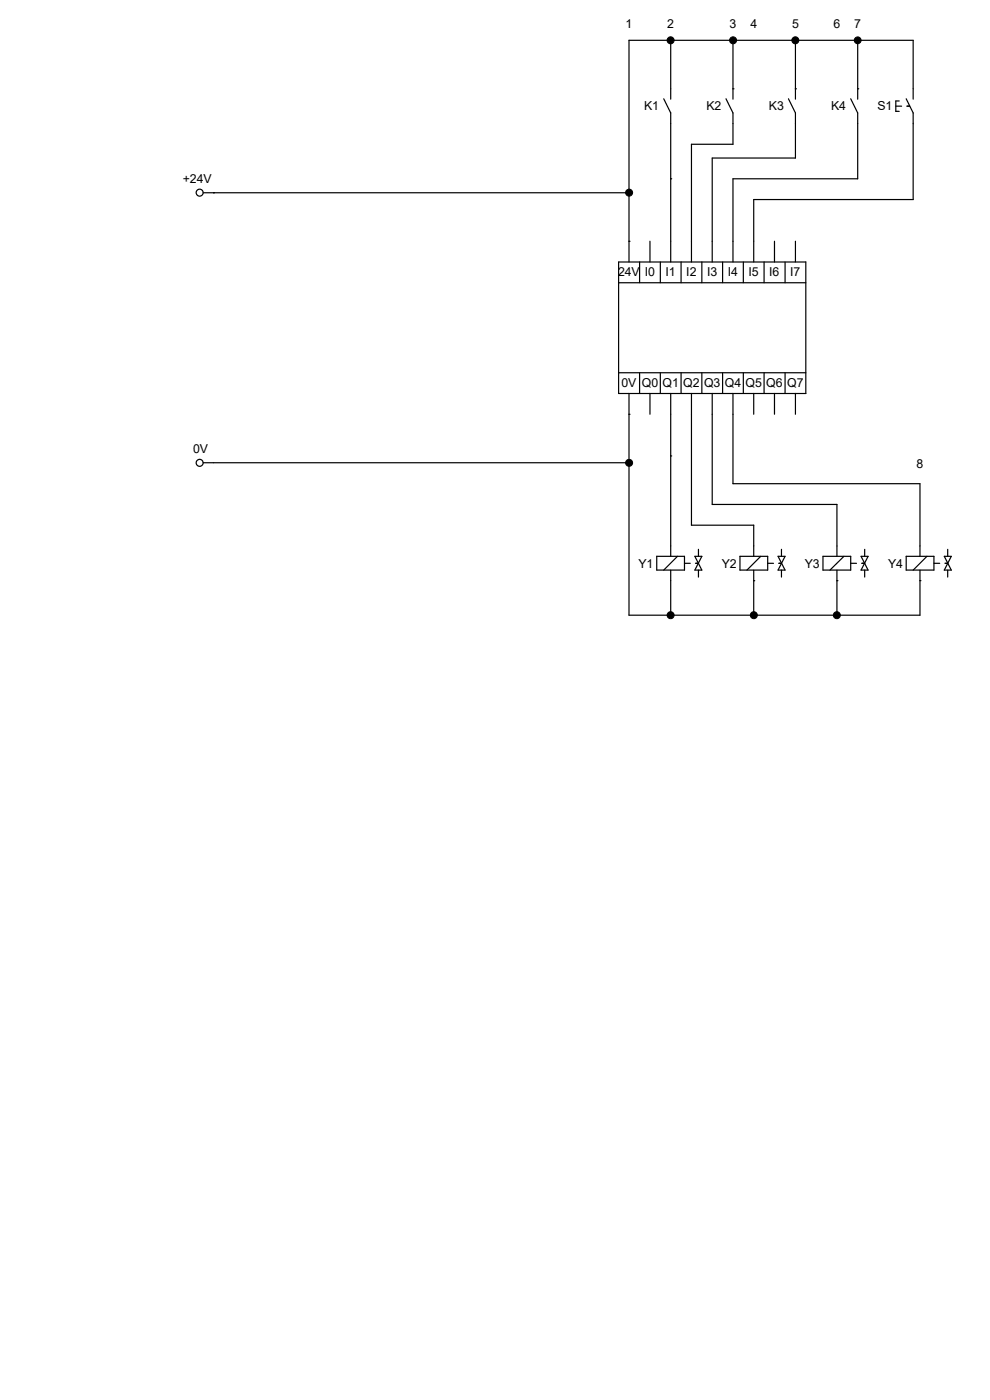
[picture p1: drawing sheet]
<svg xmlns="http://www.w3.org/2000/svg" width="210mm" height="297mm" viewBox="0 0 210 297" stroke-linecap="round" stroke-linejoin="round" font-family="sans-serif">
<g fill="none" stroke="#000" stroke-width=".25">
<path d="M142.3 8.6h.1M142.3 8.6v10.2M155.5 18.8h.1M155.5 8.6h.1M155.5 8.6v10.2M168.7 18.8h.1M168.7 8.6h.1M168.7 8.6v10.2M181.9 18.8h.1M181.9 8.6h.1M181.9 8.6v10.2M193.7 18.8v-10.2h-60.3v47"/>
<path d="M142.3 37.9h.1M142.3 26.2v29.4M155.5 26.2v4.4h-8.8v25M168.7 26.2v7.3h-17.6v22.1M181.9 26.2v11.7h-26.4v17.7M193.7 26.2v16.1h-33.8v13.3M45.3 40.9h.1M45.3 40.9h88.1M131.2 60h39.7M131.2 55.6h39.7v27.9h-39.7zM133.4 51.2h.1M133.4 40.9h.1"/>
<path d="M135.7 55.6v4.4M137.9 51.2v4.4M140.1 55.6v4.4M144.5 55.6v4.4M148.9 55.6v4.4M153.3 55.6v4.4M157.7 55.6v4.4M162.1 55.6v4.4M164.3 51.2v4.4M166.5 55.6v4.4M168.7 51.2v4.4M131.2 79.1h39.7"/>
<path d="M135.7 79.1v4.4M140.1 79.1v4.4M144.5 79.1v4.4M148.9 79.1v4.4M153.3 79.1v4.4M157.7 79.1v4.4M162.1 79.1v4.4M166.5 79.1v4.4M45.3 98.2h88.1M133.4 87.9h.1M133.4 98.2h.1M133.4 83.5v47h61.8v-7.3"/>
<path d="M137.9 83.5v4.4M142.3 96.7h.1M142.3 83.5v32.3M146.7 83.5v27.9h13.2v4.4M151.1 83.5v23.5h26.4v8.8M155.5 83.5v19.1h39.7v13.2M159.9 83.5v4.4M164.3 83.5v4.4M168.7 83.5v4.4M142.3 130.5h.1M142.3 123.2v7.3M159.9 123.2h.1"/>
<path d="M159.9 130.5h.1M159.9 123.2v7.3M177.5 123.2h.1M177.5 130.5h.1M177.5 123.2v7.3M195.2 123.2h.1"/>
</g>
<path d="M39.5 93.8h4.7v2.9h-4.7z" fill="#fff"/>
<g fill="none" stroke="#000" stroke-width=".25">
<path d="M43.1 98.2h2.2"/>
<circle cx="42.4" cy="98.2" r=".74"/>
</g>
<path d="M38.8 36.4h6.2v3h-6.2z" fill="#fff"/>
<g fill="none" stroke="#000" stroke-width=".25">
<path d="M43.1 40.9h2.2"/>
<circle cx="42.4" cy="40.9" r=".74"/>
</g>
<path d="M186.1 21h3.2v3h-3.2z" fill="#fff"/>
<path d="M193.7 18.8v2.2M190 22.5h1.3M190.8 21.4h-.8v2.2h.8M192.2 21l1.5 3v2.2M192.4 22.5h.6" fill="none" stroke="#000" stroke-width=".25"/>
<path d="M135.5 118h3.1v2.9h-3.1z" fill="#fff"/>
<path d="M139.3 118h5.9v2.9h-5.9zM142.3 115.8v2.2M143.7 118l-2.9 2.9M145.2 119.5h1.2M147.4 118l1.5 2.9h-1.5l1.5-2.9zM147.5 119.5h.7M148.2 116.5v1.5M142.3 120.9v2.3M148.2 120.9v1.5" fill="none" stroke="#000" stroke-width=".25"/>
<path d="M136.7 21h3.1v3h-3.1z" fill="#fff"/>
<path d="M142.3 18.8v2.2M140.8 21l1.5 3v2.2" fill="none" stroke="#000" stroke-width=".25"/>
<path d="M149.9 21h3.1v3h-3.1z" fill="#fff"/>
<path d="M155.5 18.8v2.2M154 21l1.5 3v2.2" fill="none" stroke="#000" stroke-width=".25"/>
<path d="M163.1 21h3.2v3h-3.2z" fill="#fff"/>
<path d="M168.7 18.8v2.2M167.3 21l1.4 3v2.2" fill="none" stroke="#000" stroke-width=".25"/>
<path d="M176.3 21h3.2v3h-3.2z" fill="#fff"/>
<path d="M181.9 18.8v2.2M180.5 21l1.4 3v2.2" fill="none" stroke="#000" stroke-width=".25"/>
<g fill="#000" stroke="#000" stroke-width=".21">
<circle cx="142.3" cy="8.6" r=".74"/>
<circle cx="155.5" cy="8.6" r=".74"/>
<circle cx="168.7" cy="8.6" r=".74"/>
<circle cx="181.9" cy="8.6" r=".72"/>
<circle cx="133.5" cy="40.9" r=".74"/>
</g>
<path d="M153.1 118h3.2v2.9h-3.2z" fill="#fff"/>
<path d="M157 118h5.9v2.9h-5.9zM159.9 115.8v2.2M161.4 118l-2.9 2.9M162.9 119.5h1.2M165.1 118l1.4 2.9h-1.4l1.4-2.9zM165.2 119.5h.6M165.8 116.5v1.5M159.9 120.9v2.3M165.8 120.9v1.5" fill="none" stroke="#000" stroke-width=".25"/>
<path d="M170.7 118h3.2v2.9h-3.2z" fill="#fff"/>
<path d="M174.6 118h5.9v2.9h-5.9zM177.5 115.8v2.2M179 118l-2.9 2.9M180.5 119.5h1.2M182.7 118l1.4 2.9h-1.4l1.4-2.9zM182.8 119.5h.6M183.4 116.5v1.5M177.5 120.9v2.3M183.4 120.9v1.5" fill="none" stroke="#000" stroke-width=".25"/>
<path d="M188.4 118h3.1v2.9h-3.1z" fill="#fff"/>
<path d="M192.2 118h5.9v2.9h-5.9zM195.2 115.8v2.2M196.6 118l-2.9 2.9M198.1 119.5h1.2M200.3 118l1.5 2.9h-1.5l1.5-2.9zM200.4 119.5h.6M201 116.5v1.5M195.2 120.9v2.3M201 120.9v1.5" fill="none" stroke="#000" stroke-width=".25"/>
<g fill="#000" stroke="#000" stroke-width=".21">
<circle cx="133.5" cy="98.2" r=".74"/>
<circle cx="142.3" cy="130.5" r=".74"/>
<circle cx="159.9" cy="130.5" r=".74"/>
<circle cx="177.5" cy="130.5" r=".74"/>
</g>
<g font-size="2.6">
<text x="132.7" y="6">1</text>
<text x="141.6" y="6">2</text>
<text x="154.8" y="6">3</text>
<text x="159.2" y="6">4</text>
<text x="168" y="6">5</text>
<text x="176.8" y="6">6</text>
<text x="181.2" y="6">7</text>
<text x="136.7" y="23.4">K1</text>
<text x="149.9" y="23.4">K2</text>
<text x="163.1" y="23.4">K3</text>
<text x="176.3" y="23.4">K4</text>
<text x="186.1" y="23.4">S1</text>
<text x="38.8" y="38.8">+24V</text>
<text x="131.1" y="58.5">24V I0</text>
<text x="141.2" y="58.5">I1</text>
<text x="145.6" y="58.5">I2</text>
<text x="150" y="58.5">I3</text>
<text x="154.4" y="58.5">I4</text>
<text x="158.8" y="58.5">I5</text>
<text x="163.2" y="58.5">I6</text>
<text x="167.6" y="58.5">I7</text>
<text x="131.8" y="82">0V Q0 Q1</text>
<text x="144.9" y="82">Q2</text>
<text x="149.4" y="82">Q3</text>
<text x="153.8" y="82">Q4 Q5 Q6 Q7</text>
<text x="41" y="96.1">0V</text>
<text x="194.4" y="99.3">8</text>
<text x="135.5" y="120.4">Y1</text>
<text x="153.1" y="120.4">Y2</text>
<text x="170.7" y="120.4">Y3</text>
<text x="188.4" y="120.4">Y4</text>
</g>
</svg>
